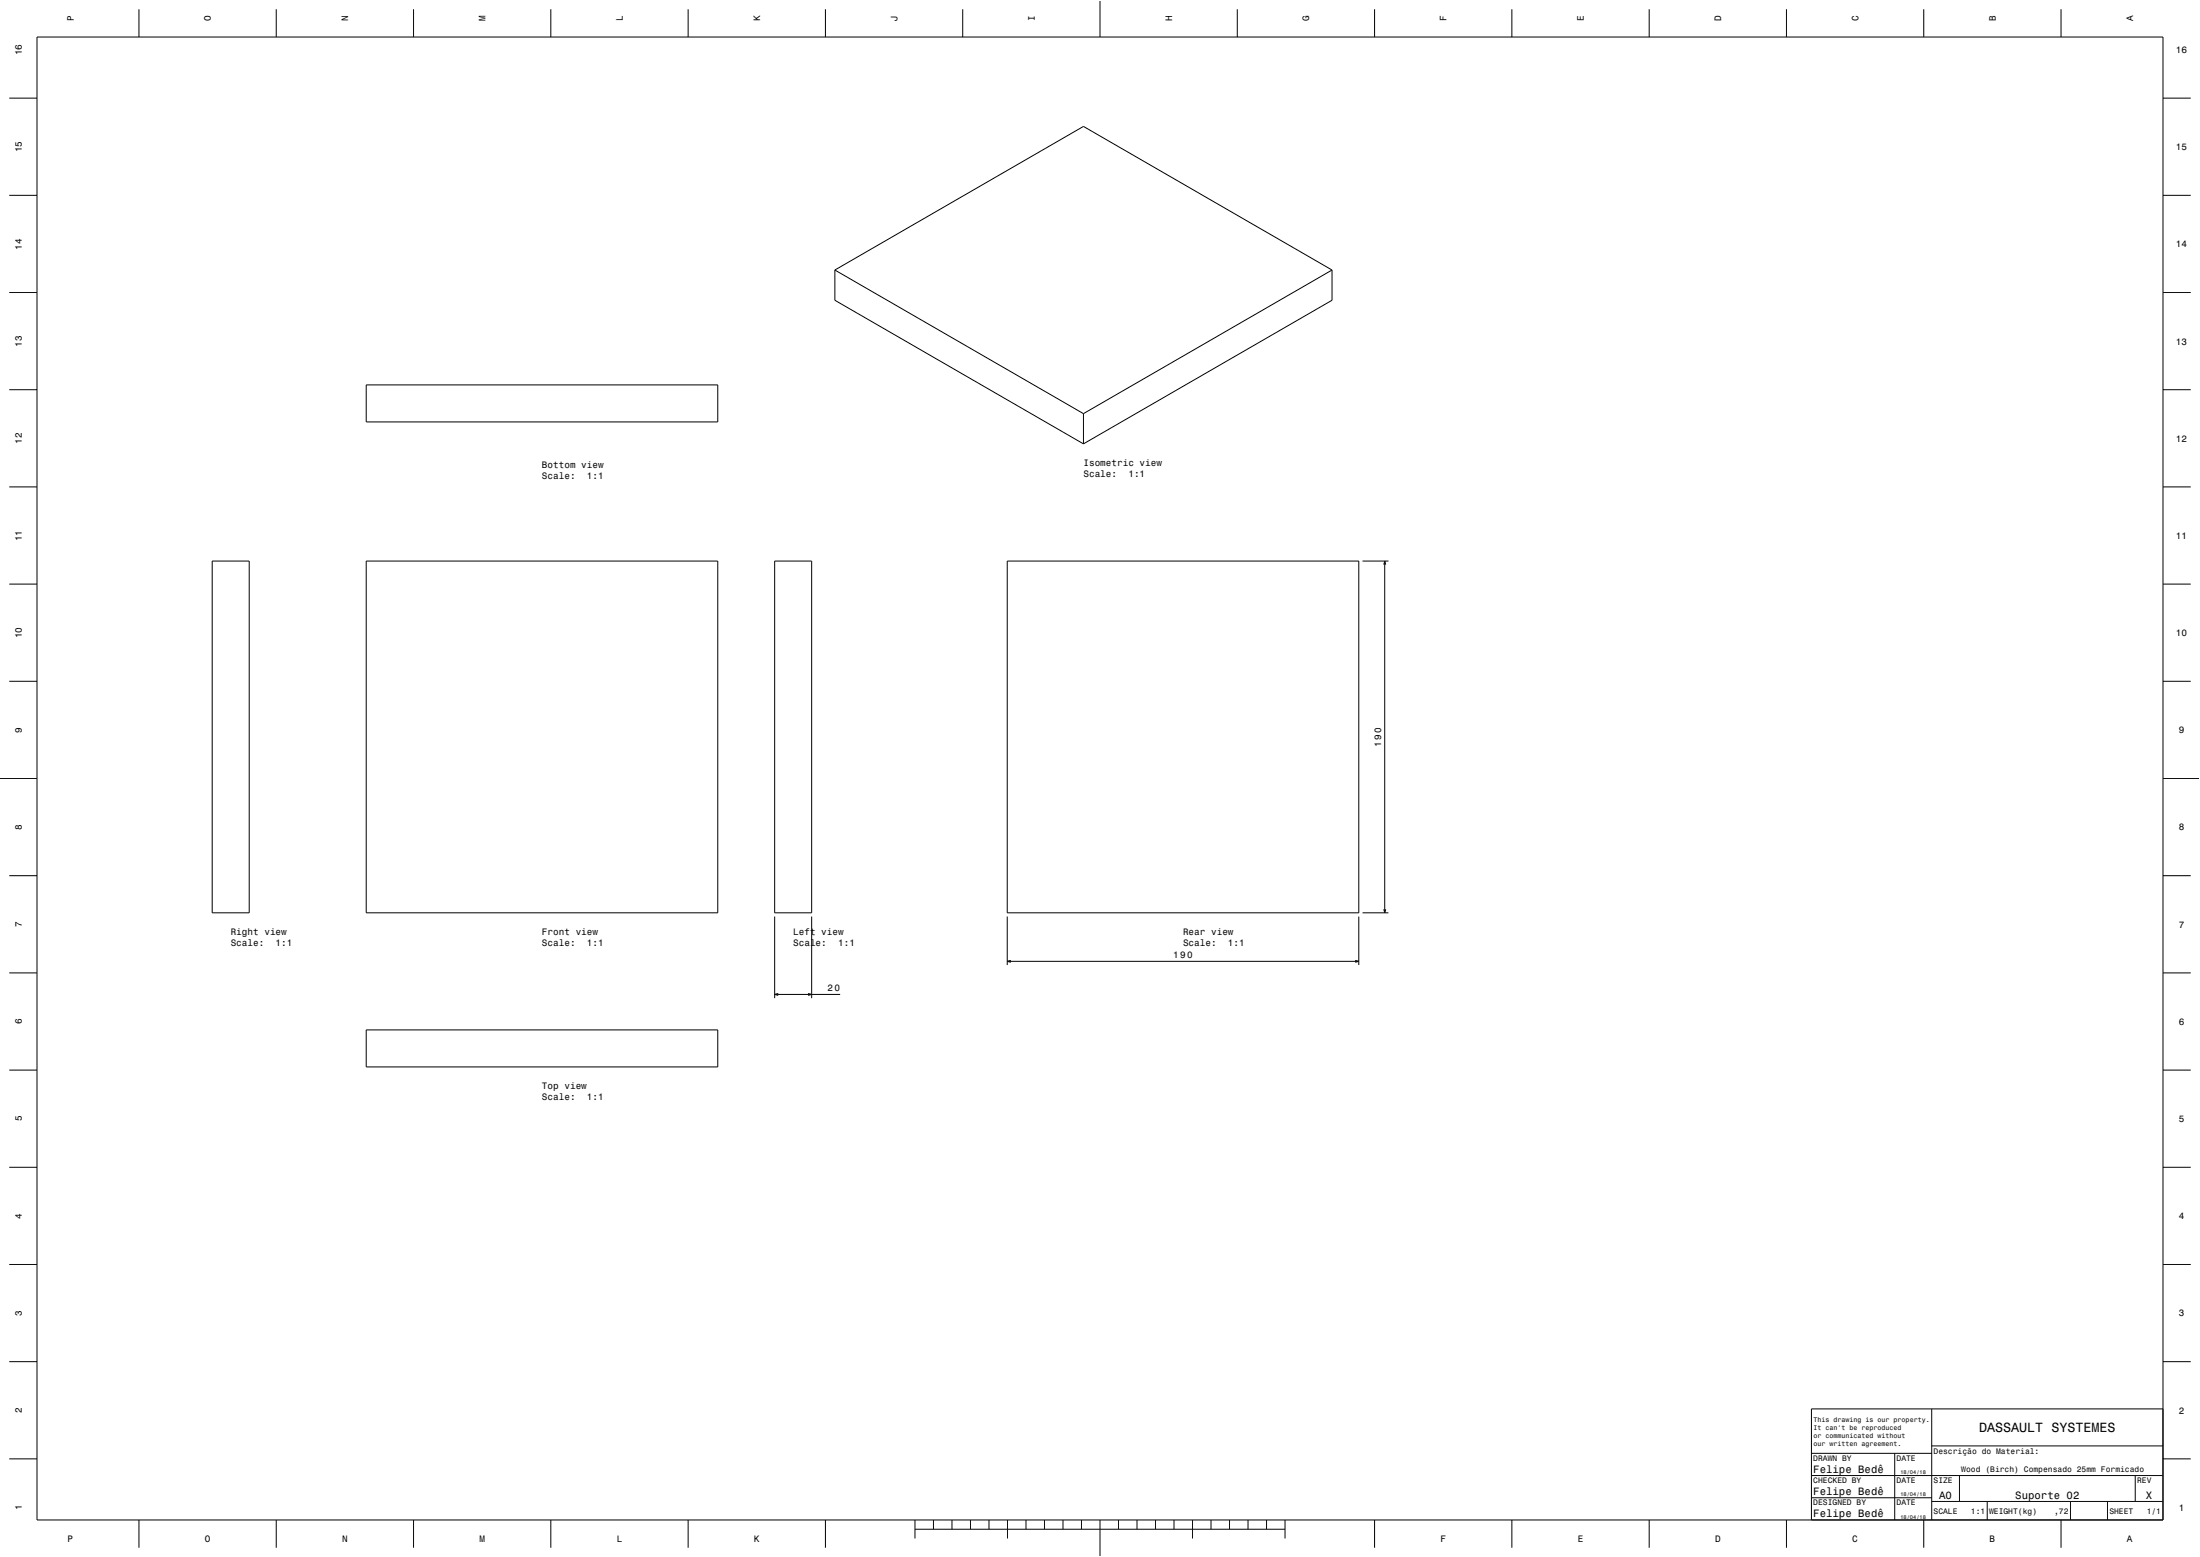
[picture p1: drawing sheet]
<svg xmlns="http://www.w3.org/2000/svg" width="1189mm" height="841mm" viewBox="0 0 1189 841" stroke-linecap="round" stroke-linejoin="round" font-family="sans-serif">
<g fill="none" stroke="#000" stroke-width=".54">
<path d="M75 5v15M149 5v15M223 5v15M298 5v15M372 5v15M446 5v15M520 5v15M595 0v20M669 5v15M743 5v15M817 5v15M891 5v15"/>
<path d="M965 5v15M1040 5v15M1114 5v15M20 20h1149v801h-1149zM5 53h15M1169 53h15M5 106h15M1169 106h15M5 158h15M451 146l135-78 134 78M451 146v16l135 78M451 146l135 77"/>
<path d="M720 146v16l-134 78M720 146l-134 77M1169 158h15M5 211h15M198 208h190v20h-190zM1169 211h15M586 223v17M5 263h15M1169 263h15M5 315h15M115 303h20v190h-20zM198 303h190v190h-190z"/>
<path d="M419 303h20v190h-20zM544 303h190v190h-190zM736 303h14M748 305v-2l1 2M748 303v190M1169 315h15M5 368h15M1169 368h15M0 421h20M1169 421h20M5 473h15M1169 473h15"/>
<path d="M419 495v44M439 495v44M544 495v26M734 495v26M736 493h14M748 491v2l1-2M544 519h190M546 519h-2l2 1M732 519h2l-2 1M5 526h15M419 537h35M421 537h-2l2 1"/>
<path d="M437 537h2l-2 1M1169 526h15M198 556h190v20h-190zM5 578h15M1169 578h15M5 631h15M1169 631h15M5 683h15M1169 683h15M5 735h15M1169 735h15M1044 761v60"/>
<path d="M1169 761h-190v60M5 788h15M979 797h190M979 785h65M1024 785v36M1044 781h125M1059 797v14M1154 797v14M1169 788h15M979 809h65M1044 811h125M1074 811v10"/>
<path d="M1119 811v10M1139 811v10M75 821v15M149 821v15M223 821v15M298 821v15M372 821v15M446 821v15M494 826h200M494 821v10M505 821v5M515 821v5"/>
<path d="M524 821v5M535 821v5M544 821v10M554 821v5M565 821v5M574 821v5M584 821v5M595 821v20M604 821v5M615 821v5M625 821v5M634 821v5"/>
<path d="M645 821v10M655 821v5M664 821v5M675 821v5M685 821v5M694 821v10M743 821v15M817 821v15M891 821v15M965 821v15M1040 821v15M1114 821v15"/>
</g>
<path d="M0 0h1189v841h-1189" fill="none" stroke="#fff" stroke-width=".54"/>
<text font-size="7.2" x="1070" y="774">DASSAULT SYSTEMES</text>
<g font-size="5.8">
<text x="980" y="796">Felipe Bedê</text>
<text x="980" y="808">Felipe Bedê</text>
<text x="1048" y="810">A0</text>
<text x="1089" y="810">Suporte 02</text>
<text x="1160" y="810">X</text>
<text x="980" y="820">Felipe Bedê</text>
</g>
<g font-size="5">
<text x="40" y="12" transform="rotate(-90 40 12)">P</text>
<text x="114" y="12" transform="rotate(-90 114 12)">O</text>
<text x="188" y="12" transform="rotate(-90 188 12)">N</text>
<text x="262" y="12" transform="rotate(-90 262 12)">M</text>
<text x="337" y="12" transform="rotate(-90 337 12)">L</text>
<text x="411" y="12" transform="rotate(-90 411 12)">K</text>
<text x="485" y="12" transform="rotate(-90 485 12)">J</text>
<text x="559" y="12" transform="rotate(-90 559 12)">I</text>
<text x="633" y="12" transform="rotate(-90 633 12)">H</text>
<text x="708" y="12" transform="rotate(-90 708 12)">G</text>
<text x="782" y="12" transform="rotate(-90 782 12)">F</text>
<text x="856" y="12" transform="rotate(-90 856 12)">E</text>
<text x="930" y="12" transform="rotate(-90 930 12)">D</text>
<text x="1004" y="12" transform="rotate(-90 1004 12)">C</text>
<text x="1079" y="12" transform="rotate(-90 1079 12)">B</text>
<text x="1153" y="12" transform="rotate(-90 1153 12)">A</text>
<text x="12" y="30" transform="rotate(-90 12 30)">16</text>
<text x="1176" y="29">16</text>
<text x="12" y="82" transform="rotate(-90 12 82)">15</text>
<text x="1176" y="81">15</text>
<text x="12" y="135" transform="rotate(-90 12 135)">14</text>
<text x="1176" y="134">14</text>
<text x="12" y="187" transform="rotate(-90 12 187)">13</text>
<text x="1176" y="186">13</text>
<text x="12" y="240" transform="rotate(-90 12 240)">12</text>
<text x="1176" y="239">12</text>
<text x="586" y="252">Isometric view</text>
<text x="293" y="253">Bottom view</text>
<text x="586" y="258">Scale:</text>
<text x="610" y="258">1:1</text>
<text x="293" y="259">Scale:</text>
<text x="317" y="259">1:1</text>
<text x="12" y="292" transform="rotate(-90 12 292)">11</text>
<text x="1176" y="291">11</text>
<text x="12" y="345" transform="rotate(-90 12 345)">10</text>
<text x="1176" y="344">10</text>
<text x="12" y="396" transform="rotate(-90 12 396)">9</text>
<text x="1177" y="396">9</text>
<text x="746" y="403" transform="rotate(-90 746 403)">190</text>
<text x="12" y="448" transform="rotate(-90 12 448)">8</text>
<text x="1177" y="449">8</text>
<text x="12" y="501" transform="rotate(-90 12 501)">7</text>
<text x="1177" y="501">7</text>
<text x="125" y="505">Right view</text>
<text x="293" y="505">Front view</text>
<text x="429" y="505">Left view</text>
<text x="639" y="505">Rear view</text>
<text x="125" y="511">Scale:</text>
<text x="149" y="511">1:1</text>
<text x="293" y="511">Scale:</text>
<text x="317" y="511">1:1</text>
<text x="429" y="511">Scale:</text>
<text x="453" y="511">1:1</text>
<text x="639" y="511">Scale:</text>
<text x="664" y="511">1:1</text>
<text x="634" y="517">190</text>
<text x="447" y="535">20</text>
<text x="12" y="553" transform="rotate(-90 12 553)">6</text>
<text x="1177" y="554">6</text>
<text x="293" y="588">Top view</text>
<text x="293" y="594">Scale:</text>
<text x="317" y="594">1:1</text>
<text x="12" y="606" transform="rotate(-90 12 606)">5</text>
<text x="1177" y="606">5</text>
<text x="12" y="658" transform="rotate(-90 12 658)">4</text>
<text x="1177" y="659">4</text>
<text x="12" y="711" transform="rotate(-90 12 711)">3</text>
<text x="1177" y="711">3</text>
<text x="12" y="763" transform="rotate(-90 12 763)">2</text>
<text x="1177" y="764">2</text>
<text x="12" y="816" transform="rotate(-90 12 816)">1</text>
<text x="1177" y="816">1</text>
<text x="36" y="833">P</text>
<text x="111" y="833">O</text>
<text x="185" y="833">N</text>
<text x="259" y="833">M</text>
<text x="333" y="833">L</text>
<text x="407" y="833">K</text>
<text x="778" y="833">F</text>
<text x="853" y="833">E</text>
<text x="927" y="833">D</text>
<text x="1001" y="833">C</text>
<text x="1075" y="833">B</text>
<text x="1149" y="833">A</text>
</g>
<g font-size="4.3">
<text x="1045" y="785">Descrição do Material:</text>
<text x="980" y="789">DRAWN BY</text>
<text x="1025" y="789">DATE</text>
<text x="1060" y="795">Wood (Birch) Compensado 25mm Formicado</text>
<text x="980" y="801">CHECKED BY</text>
<text x="1025" y="801">DATE</text>
<text x="1045" y="801">SIZE</text>
<text x="1155" y="801">REV</text>
<text x="980" y="813">DESIGNED BY</text>
<text x="1025" y="813">DATE</text>
<text x="1045" y="818">SCALE</text>
<text x="1065" y="818">1:1</text>
<text x="1075" y="818">WEIGHT(kg)</text>
<text x="1110" y="818">,72</text>
<text x="1140" y="818">SHEET</text>
<text x="1160" y="818">1/1</text>
</g>
<g font-size="3.6">
<text x="980" y="768">This drawing is our property.</text>
<text x="980" y="772">It can't be reproduced</text>
<text x="980" y="776">or communicated without</text>
<text x="980" y="781">our written agreement.</text>
</g>
<g font-size="2.9">
<text x="1027" y="796">18/04/18</text>
<text x="1027" y="808">18/04/18</text>
<text x="1027" y="820">18/04/18</text>
</g>
</svg>
